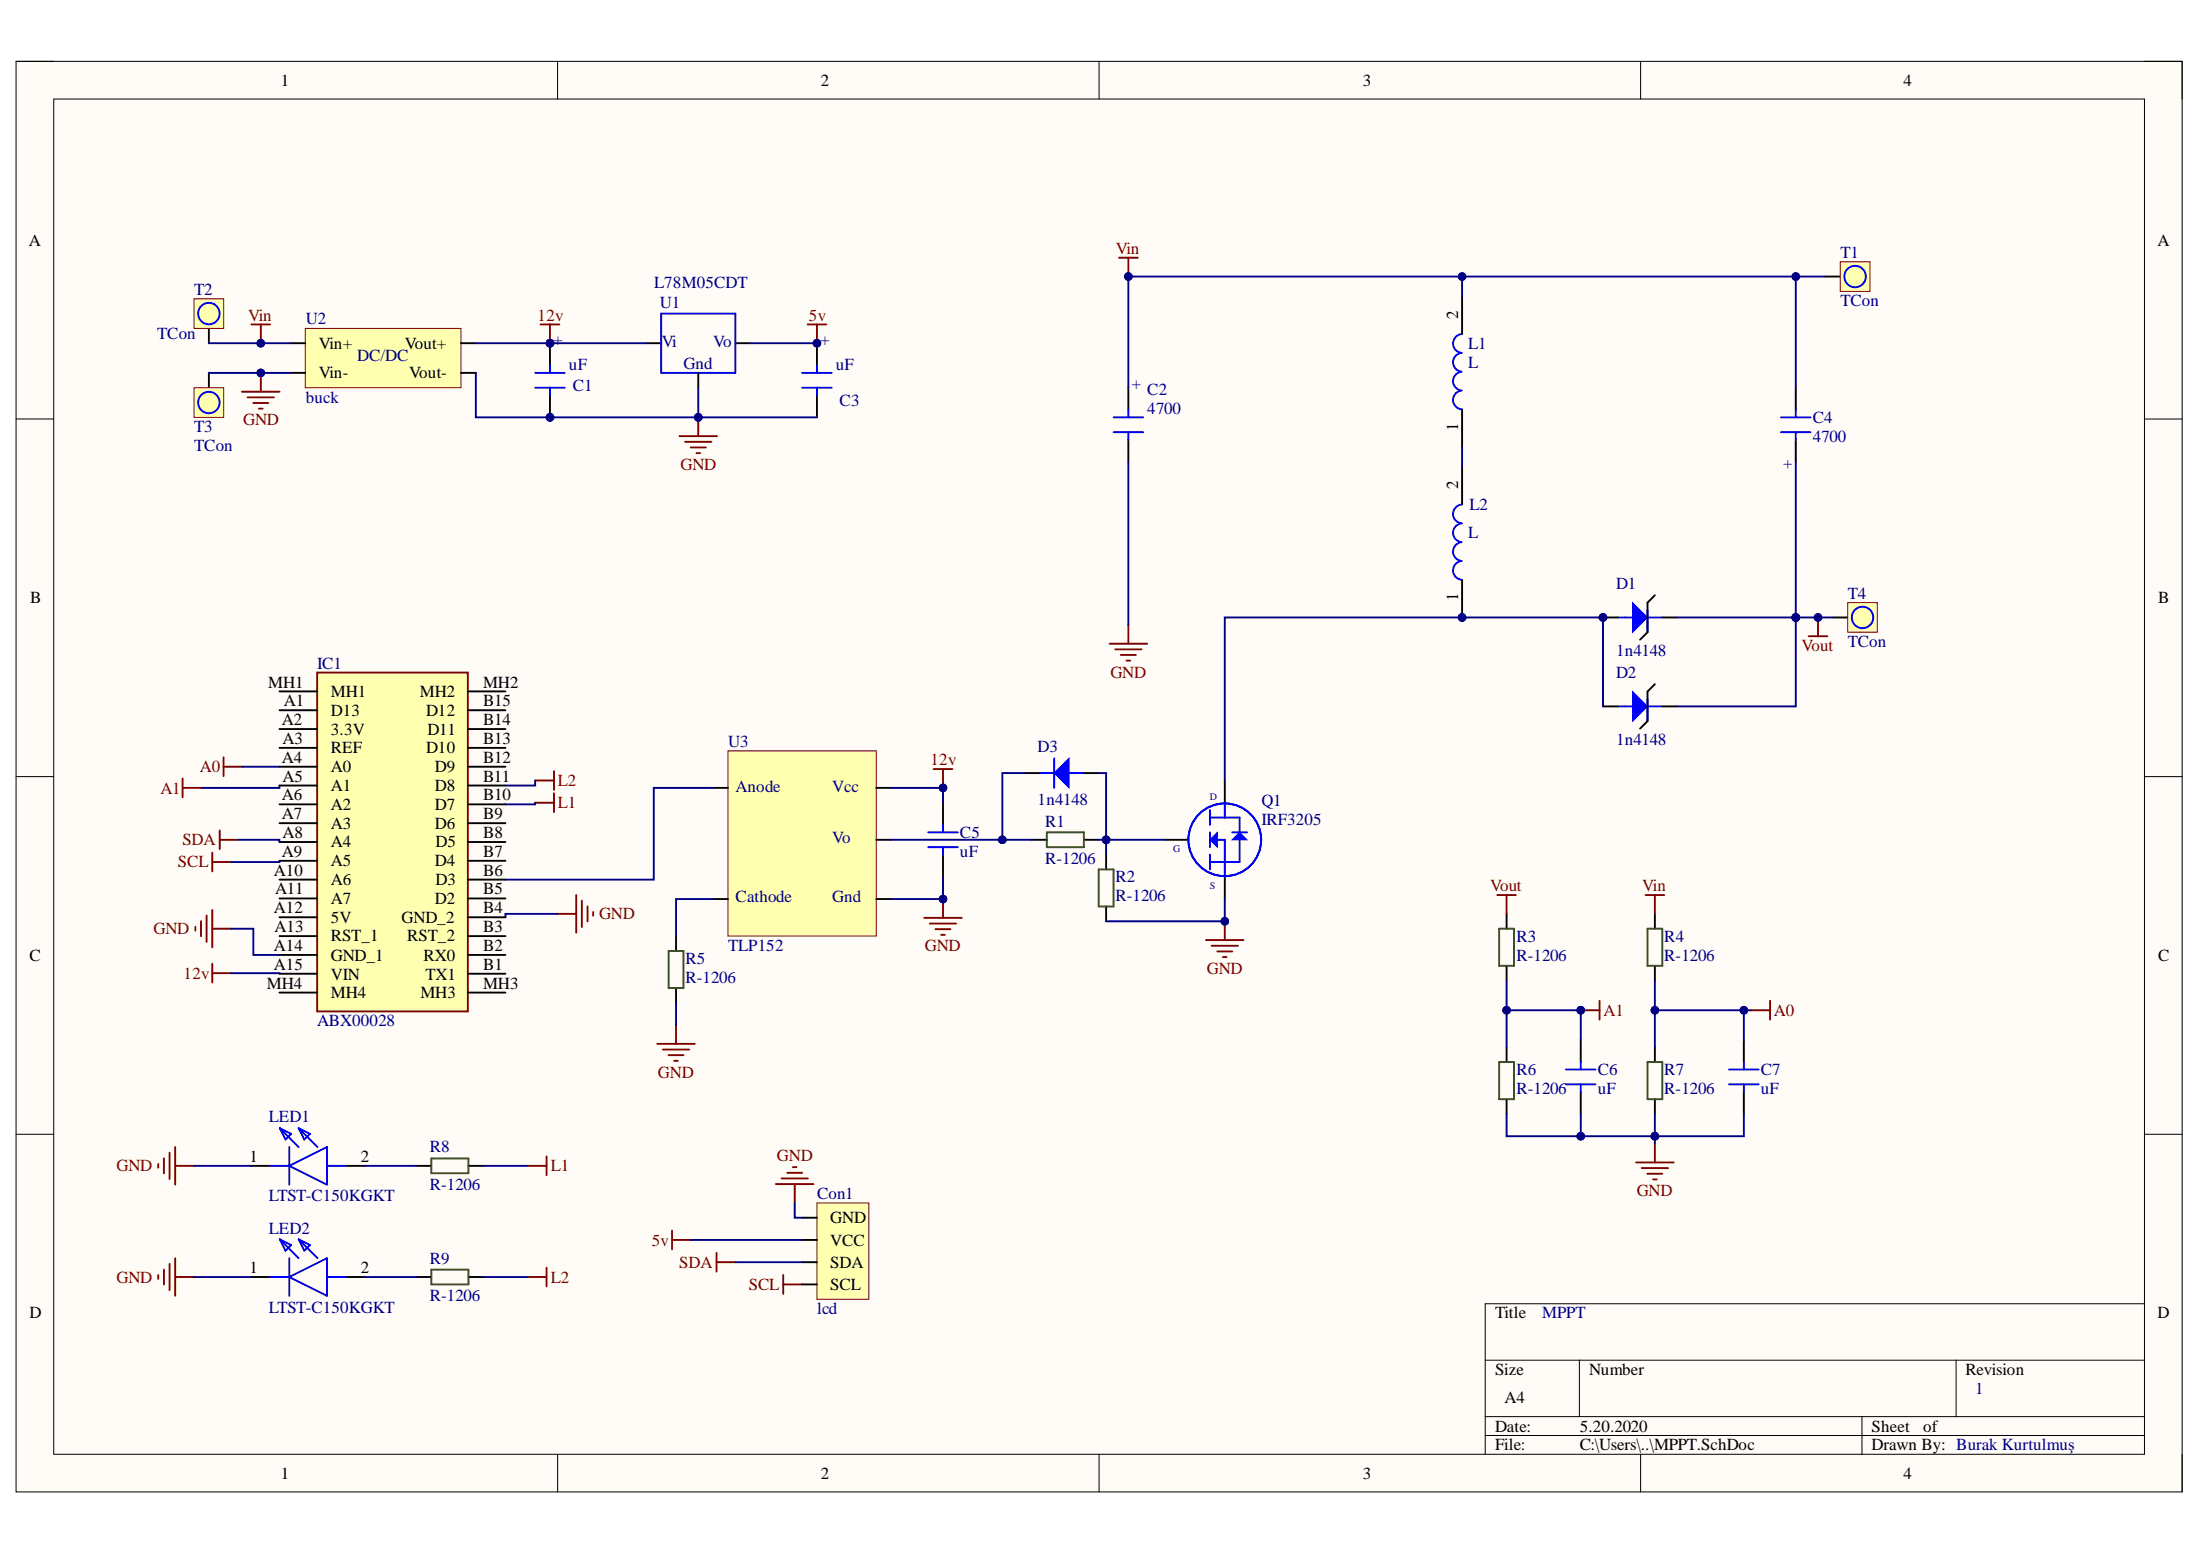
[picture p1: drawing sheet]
# Altium project MPPT.PrjPcb
1 sheet, 34 parts. Net scope: global (net labels, ports and power ports of the same name join across sheets).
Board file: MPPT.PcbDoc

## Sheet MPPT.SchDoc: MPPT
size A4; DrawnBy: Burak Kurtulmuş; Revision: 1

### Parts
C1  10uF  [CapSmdElc]
C2  4700uF  [Koshin 63v 4700 cap]
C3  10uF  [CapSmdElc]
C4  4700uF  [Koshin 63v 4700 cap]
C5  0.1uF  [C-1206W]
C6  0.1uF  [C-1206W]
C7  0.1uF  [C-1206W]
Con1  lcd  [lcd]
D1  MBR20N60CT  [TO254P483X1016X1994-3P]
D2  MBR20N60CT  [TO254P483X1016X1994-3P]
D3  1n4148  [SOD123]
D?  MBR20N60CT  [TO254P483X1016X1994-3P]
IC1  Arduino Nano  [ABX00028]
L1  1mH  [L]
L2  1mH  [L]
LED1  LTST-C150KGKT  [L-1206]
LED2  LTST-C150KGKT  [L-1206]
Q1  IRF530N  [DPAK_TO263]
R1  10 ohm  [R-1206W]
R2  10 kohm  [R-1206W]
R3  47kohm  [R-1206W]
R4  47kohm  [R-1206W]
R5  330 ohm  [R-1206W]
R6  2.2 kohm  [R-1206W]
R7  2.2kohm  [R-1206W]
R8  330 ohm  [R-1206W]
R9  330 ohm  [R-1206W]
T1  TCon  [2pinCon]
T2  TCon  [2pinCon]
T3  TCon  [2pinCon]
T4  TCon  [2pinCon]
U1  L78M05CDT  [TO-252]
U2  buckconverter  [DC_BOOST]
U3  TLP152  [TLP152]

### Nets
5v: C3.1 Con1.2(VCC) U1.3
12v: C1.1 C5.2 IC1.A15(VIN) U1.1 U2.4(Vout+) U3.5
A0: C7.2 IC1.A4(A0) R4.1 R7.2
A1: C6.2 IC1.A5(A1) R3.2 R6.2
GND: C1.2 C2.1 C3.2 C5.1 C6.1 C7.1 Con1.1(GND) IC1.A14(GND_1) IC1.B4(GND_2) LED1.1(K) LED2.1(K) Q1.2 R2.1 R5.1 R6.1 R7.1 T3.1 U1.4 U2.2(Vin-) U2.3(Vout-) U3.3
L1: IC1.B10(D7) R8.2
L2: IC1.B11(D8) R9.2
SCL: Con1.4(SCL) IC1.A9(A5)
SDA: Con1.3(SDA) IC1.A8(A4)
Vin: C2.2 D?.1 L1.2 R4.2 T2.1 U2.1(Vin+)
Vout: C4.2 D1.1 D2.1 R3.1 T4.1
NetC4_1: C4.1 D?.2
NetD1_2: D1.2 D2.2 L2.1 Q1.3
NetD3_a: D3.a Q1.1 R1.2 R2.2
NetD3_k: D3.k R1.1 U3.4
NetIC1_B6: IC1.B6(D3) U3.1
NetL1_1: L1.1 L2.2
NetLED1_2: LED1.2(A) R8.1
NetLED2_2: LED2.2(A) R9.1
NetR5_2: R5.2 U3.2

Not connected (* = marked no-connect by the designer): IC1 A1(D13) A2(3.3V) A3(REF) A6(A2) A7(A3) A10(A6) A11(A7) A12(5V) A13(RST_1) B1(TX1) B2(RX0) B3(RST_2) B5(D2) B7(D4) B8(D5) B9(D6) B12(D9) B13(D10) B14(D11) B15(D12) MH1 MH2 MH3 MH4; T1 1
